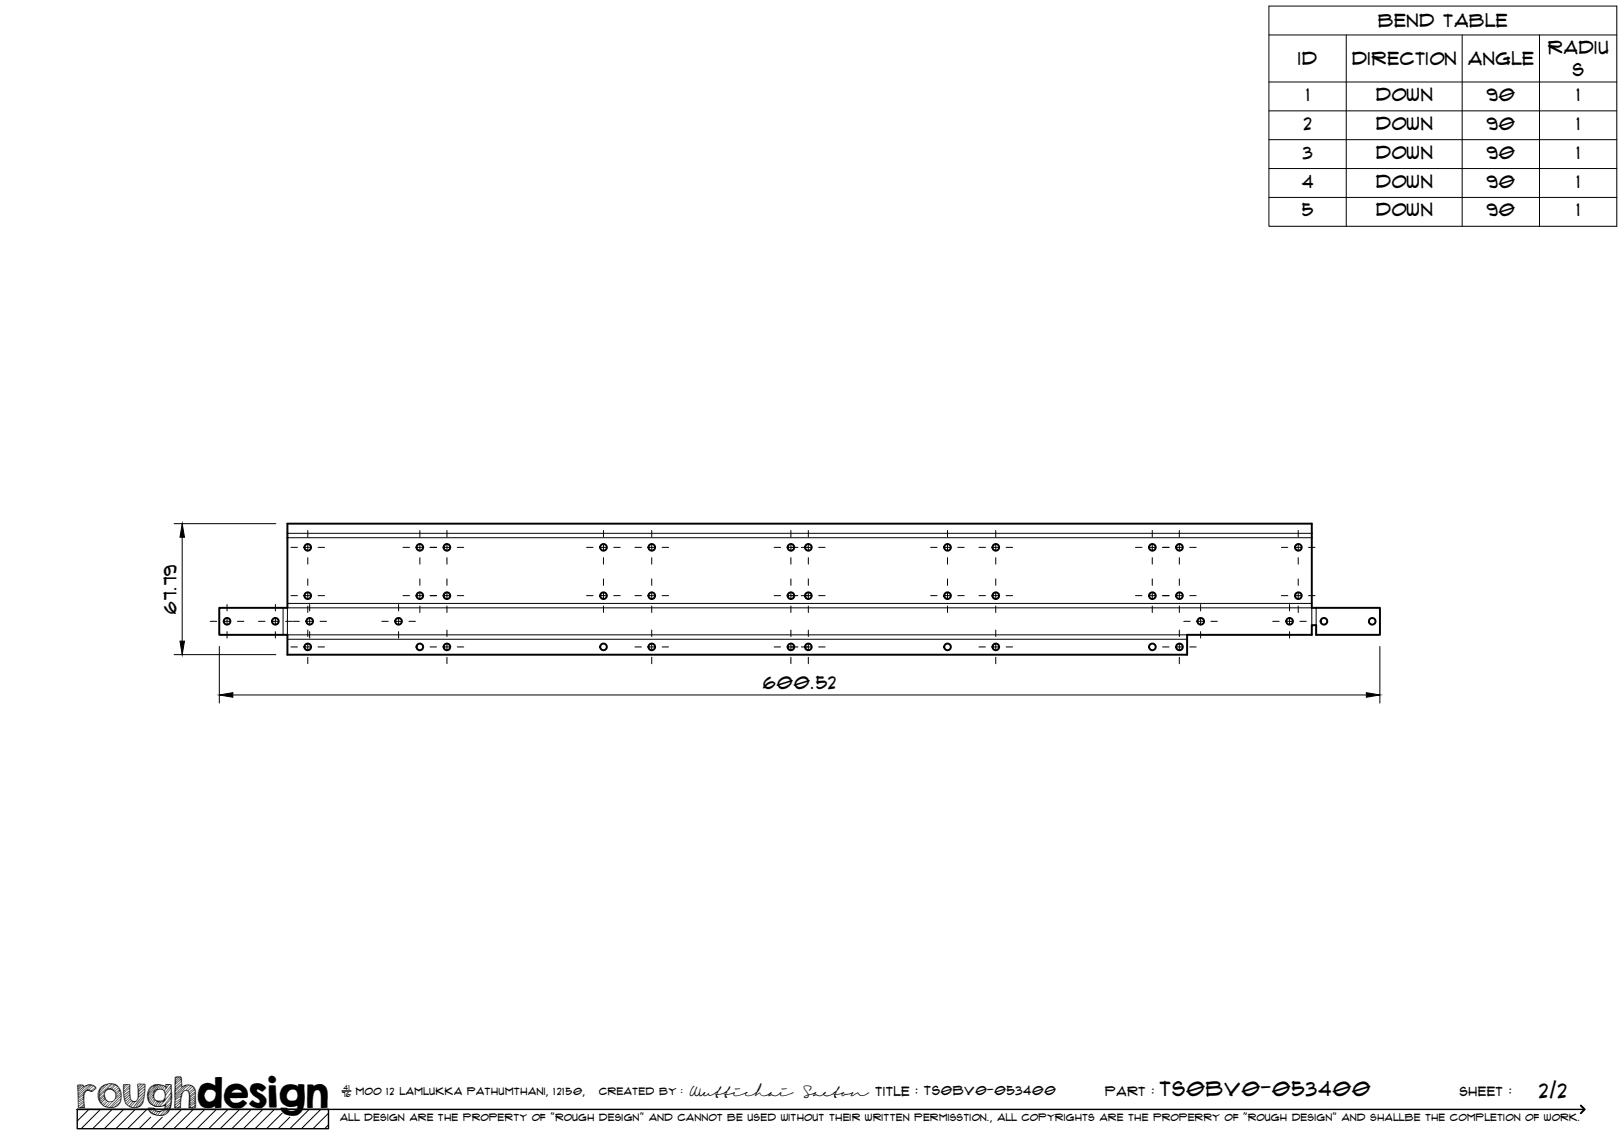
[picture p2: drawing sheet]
<svg xmlns="http://www.w3.org/2000/svg" width="420mm" height="297mm" viewBox="0 0 420 297" stroke-linecap="round" stroke-linejoin="round" font-family="sans-serif">
<!-- layer: Visible -->
<g fill="none" stroke="#000" stroke-width=".51">
<path d="M74.4 135.5h265v21.8h17.6v7h-16.5v-2.5h-1.1v2.5h-32.3v5.1h-232.7v-5.1h-17.7v-7h17.7z"/>
<circle cx="79.6" cy="154.1" r=".86"/>
<circle cx="79.6" cy="141.6" r=".86"/>
<circle cx="108.6" cy="154.1" r=".86"/>
<circle cx="108.6" cy="141.6" r=".86"/>
<circle cx="115.6" cy="154.1" r=".86"/>
<circle cx="115.6" cy="141.6" r=".86"/>
<circle cx="156.1" cy="141.6" r=".86"/>
<circle cx="156.1" cy="154.1" r=".86"/>
<circle cx="168.6" cy="141.6" r=".86"/>
<circle cx="168.6" cy="154.1" r=".86"/>
<circle cx="204.6" cy="141.6" r=".86"/>
<circle cx="204.6" cy="154.1" r=".86"/>
<circle cx="209.1" cy="154.1" r=".86"/>
<circle cx="209.1" cy="141.6" r=".86"/>
<circle cx="245.1" cy="154.1" r=".86"/>
<circle cx="245.1" cy="141.6" r=".86"/>
<circle cx="257.6" cy="141.6" r=".86"/>
<circle cx="257.6" cy="154.1" r=".86"/>
<circle cx="298.1" cy="154.1" r=".86"/>
<circle cx="298.1" cy="141.6" r=".86"/>
<circle cx="305.1" cy="154.1" r=".86"/>
<circle cx="305.1" cy="141.6" r=".86"/>
<circle cx="335.9" cy="154.1" r=".86"/>
<circle cx="335.9" cy="141.6" r=".86"/>
<circle cx="58.7" cy="160.8" r=".86"/>
<circle cx="71.2" cy="160.8" r=".86"/>
<circle cx="79.6" cy="167.4" r=".86"/>
<circle cx="80.1" cy="160.8" r=".86"/>
<circle cx="103.1" cy="160.8" r=".86"/>
<circle cx="108.6" cy="167.4" r=".86"/>
<circle cx="115.6" cy="167.4" r=".86"/>
<circle cx="156.1" cy="167.4" r=".86"/>
<circle cx="168.6" cy="167.4" r=".86"/>
<circle cx="204.6" cy="167.4" r=".86"/>
<circle cx="209.1" cy="167.4" r=".86"/>
<circle cx="245.1" cy="167.4" r=".86"/>
<circle cx="257.6" cy="167.4" r=".86"/>
<circle cx="298.1" cy="167.4" r=".86"/>
<circle cx="305.1" cy="167.4" r=".86"/>
<circle cx="310.7" cy="160.8" r=".86"/>
<circle cx="333.6" cy="160.8" r=".86"/>
<circle cx="342.5" cy="160.8" r=".86"/>
<circle cx="355" cy="160.8" r=".86"/>
</g>
<!-- layer: Visible Narrow -->
<path d="M74.4 139.1h265M74.4 138h265M73.2 157.3v7M74.4 156.1h265M340.5 157.3v4.5M74.4 165.4h232.7M339.4 161.8v-4.5h-265v7h232.7" fill="none" stroke="#000" stroke-width=".26"/>
<!-- layer: TitleBlock -->
<path d="M20 287h65v5h-65zM20 287h390M88.5 282.3h2.3" fill="none" stroke="#000" stroke-width=".36"/>
<path d="M409 286.1l1 .9-1 1" fill="none" stroke="#000" stroke-width=".51"/>
<g fill="none" stroke="#000" stroke-width=".26">
<path d="M23 287l-3 3.1M26 287l-5 5M29 287l-5 5M32 287l-5 5M35 287l-5 5M38 287l-5 5M39 289.1l-3 2.9M42 289.1l-3 2.9M47 287l-5 5M50 287l-5 5M53 287l-5 5M56 287l-5 5"/>
<path d="M59 287l-5 5M62 287l-5 5M65 287l-5 5M68 287l-5 5M71 287l-5 5M73 288l-4 4M75 289.1l-3 2.9M80 287l-5 5M83 287l-5 5M85 288l-4 4M85 291l-1 1"/>
</g>
<!-- layer: Smart Centers -->
<g fill="none" stroke="#000" stroke-width=".26">
<path d="M79.6 137.3v1.6M108.6 137.3v1.6M115.6 137.3v1.6M156.1 137.3v1.6M168.6 137.3v1.6M204.6 137.3v1.6M209.1 137.3v1.6M245.1 137.3v1.6M257.6 137.3v1.6M298.1 137.3v1.6M305.1 137.3v1.6M335.9 137.3v1.6"/>
<path d="M58.7 156.4v1.7M58.7 159.9v1.8M71.2 156.4v1.7M71.2 159.9v1.8M75.3 154.1h1.6M75.3 141.6h1.6M78.7 154.1h1.8M78.7 141.6h1.8M79.6 140.7v1.8M79.6 144.3v1.7M79.6 149.8v1.7M79.6 153.2v1.8"/>
<path d="M79.6 156.8v1.7M80.1 156.4v1.7M80.1 159.9v1.8M82.3 154.1h1.7M82.3 141.6h1.7M103.1 156.4v1.7M103.1 159.9v1.8M104.3 154.1h1.6M104.3 141.6h1.6M107.7 154.1h1.8M107.7 141.6h1.8M108.6 140.7v1.8"/>
<path d="M108.6 144.3v1.7M108.6 149.8v1.7M108.6 153.2v1.8M108.6 156.8v1.7M111.3 154.1h1.7M111.3 141.6h1.7M114.7 154.1h1.8M114.7 141.6h1.8M115.6 140.7v1.8M115.6 144.3v1.7M115.6 149.8v1.7M115.6 153.2v1.8"/>
<path d="M115.6 156.8v1.7M118.3 154.1h1.7M118.3 141.6h1.7M151.8 154.1h1.6M151.8 141.6h1.6M155.2 154.1h1.8M155.2 141.6h1.8M156.1 140.7v1.8M156.1 144.3v1.7M156.1 149.8v1.7M156.1 153.2v1.8M156.1 156.8v1.7"/>
<path d="M158.8 154.1h1.7M158.8 141.6h1.7M164.3 154.1h1.6M164.3 141.6h1.6M167.7 154.1h1.8M167.7 141.6h1.8M168.6 140.7v1.8M168.6 144.3v1.7M168.6 149.8v1.7M168.6 153.2v1.8M168.6 156.8v1.7M171.3 154.1h1.7"/>
<path d="M171.3 141.6h1.7M200.3 154.1h1.7M200.3 141.6h1.7M203.7 154.1h2.7M203.7 141.6h2.7M204.6 140.7v1.8M204.6 144.3v1.7M204.6 149.8v1.7M204.6 153.2v1.8M204.6 156.8v1.7M207.3 154.1h2.7M207.3 141.6h2.7"/>
<path d="M209.1 140.7v1.8M209.1 144.3v1.7M209.1 149.8v1.7M209.1 153.2v1.8M209.1 156.8v1.7M211.8 154.1h1.7M211.8 141.6h1.7M240.8 154.1h1.6M240.8 141.6h1.6M244.2 154.1h1.8M244.2 141.6h1.8M245.1 140.7v1.8"/>
<path d="M245.1 144.3v1.7M245.1 149.8v1.7M245.1 153.2v1.8M245.1 156.8v1.7M247.8 154.1h1.7M247.8 141.6h1.7M253.3 154.1h1.7M253.3 141.6h1.7M256.7 154.1h1.8M256.7 141.6h1.8M257.6 140.7v1.8M257.6 144.3v1.7"/>
<path d="M257.6 149.8v1.7M257.6 153.2v1.8M257.6 156.8v1.7M260.3 154.1h1.7M260.3 141.6h1.7M293.8 154.1h1.6M293.8 141.6h1.6M297.2 154.1h1.8M297.2 141.6h1.8M298.1 140.7v1.8M298.1 144.3v1.7M298.1 149.8v1.7"/>
<path d="M298.1 153.2v1.8M298.1 156.8v1.7M300.8 154.1h1.7M300.8 141.6h1.7M304.2 154.1h1.8M304.2 141.6h1.8M305.1 140.7v1.8M305.1 144.3v1.7M305.1 149.8v1.7M305.1 153.2v1.8M305.1 156.8v1.7M307.8 154.1h1.7"/>
<path d="M307.8 141.6h1.7M310.6 156.4v1.7M310.6 159.9v1.8M331.5 154.1h1.7M331.5 141.6h1.7M333.6 156.4v1.7M333.6 159.9v1.8M335 154.1h1.8M335 141.6h1.8M335.9 140.7v1.8M335.9 144.3v1.7M335.9 149.8v1.7"/>
<path d="M335.9 153.2v1.8M335.9 156.8v1.7M338.5 154.1h1.7M338.5 141.6h1.7M54.4 160.8h1.7M57.8 160.8h1.8M58.7 163.4v1.7M61.4 160.8h1.7M66.9 160.8h1.7M70.4 160.8h1.7M71.2 163.4v1.7M73.9 160.8h1.7"/>
<path d="M75.3 167.4h1.6M75.8 160.8h1.6M78.7 167.4h1.8M79.2 160.8h1.8M79.6 163v1.7M79.6 166.5v1.8M79.6 170.1v1.6M80.1 163.4v1.7M82.3 167.4h1.7M82.8 160.8h1.7M98.8 160.8h1.6M102.2 160.8h1.8"/>
<path d="M103.1 163.4v1.7M105.8 160.8h1.7M111.3 167.4h1.6M114.7 167.4h1.8M115.6 163v1.7M115.6 166.5v1.8M115.6 170.1v1.6M118.3 167.4h1.7M164.3 167.4h1.6M167.7 167.4h1.8M168.6 163v1.7M168.6 166.5v1.8"/>
<path d="M168.6 170.1v1.6M171.3 167.4h1.7M200.3 167.4h1.7M203.7 167.4h2.7M204.6 163v1.7M204.6 166.5v1.8M204.6 170.1v1.6M207.3 167.4h2.7M209.1 163v1.7M209.1 166.5v1.8M209.1 170.1v1.6M211.8 167.4h1.7"/>
<path d="M253.3 167.4h1.7M256.7 167.4h1.8M257.6 163v1.7M257.6 166.5v1.8M257.6 170.1v1.6M260.3 167.4h1.7M300.8 167.4h1.7M304.2 167.4h1.8M305.1 163v1.7M305.1 166.5v1.8M305.1 170.1v1.6M306.3 160.8h1.6"/>
<path d="M307.8 167.4h1.7M309.7 160.8h1.8M310.6 163.4v1.7M313.3 160.8h1.7M329.3 160.8h1.6M332.7 160.8h1.8M333.6 163.4v1.7M336.3 160.8h1.7"/>
</g>
<!-- layer: Bend Tables -->
<path d="M328.3 1.6h90v57h-90zM328.3 9h90M348.3 9v49.6M378.3 9v49.6M398.3 9v49.6M328.3 21.2h90M328.3 28.7h90M328.3 36.1h90M328.3 43.6h90M328.3 51.1h90" fill="none" stroke="#000" stroke-width=".26"/>
<!-- layer: FD_Dimensions -->
<path d="M45 135.5h26.4M47.1 139v26.9M45 169.4h26.4M56.7 167.3v14.6M60.2 179.8h293.3M357 167.3v14.6" fill="none" stroke="#000" stroke-width=".26"/>
<path d="M47.1 135.5l.6 3.5h-1.1zM46.6 165.9h1.1l-.6 3.5zM56.7 179.8l3.5-.6v1.2zM353.5 179.2l3.5 .6-3.5 .6z" fill="#000" stroke="#000" stroke-width=".26"/>
<text font-size="9.7" x="19.9" y="286.8">roughdesign</text>
<g font-size="5.3">
<text x="300.1" y="283.6">TS0BV0-053400</text>
<text x="398.2" y="284">2/2</text>
</g>
<g font-size="4.6">
<text x="356.6" y="7">Bend Table</text>
<text x="335.9" y="16.9">ID</text>
<text x="349.8" y="16.8">Direction</text>
<text x="379.8" y="16.9">Angle</text>
<text x="400.5" y="13.9">Radiu</text>
<text x="406.9" y="19.8">s</text>
<text x="338" y="26.1">1</text>
<text x="356" y="26.1">Down</text>
<text x="384.6" y="26.1">90</text>
<text x="408" y="26.1">1</text>
<text x="337.3" y="33.6">2</text>
<text x="356" y="33.6">Down</text>
<text x="384.6" y="33.6">90</text>
<text x="408" y="33.6">1</text>
<text x="337.1" y="41">3</text>
<text x="356" y="41.1">Down</text>
<text x="384.6" y="41">90</text>
<text x="408" y="41">1</text>
<text x="336.9" y="48.5">4</text>
<text x="356" y="48.5">Down</text>
<text x="384.6" y="48.5">90</text>
<text x="408" y="48.5">1</text>
<text x="336.9" y="56">5</text>
<text x="356" y="56">Down</text>
<text x="384.6" y="56">90</text>
<text x="408" y="56">1</text>
<text x="45.7" y="158.8" transform="rotate(-90 45.7 158.8)">67.79</text>
<text x="197.5" y="178.3">600.52</text>
</g>
<g font-size="3.4">
<text x="178.3" y="283.5">Wuttichai</text>
<text x="208.1" y="283.5">Saeton title : TS0BV0-053400</text>
</g>
<g font-size="3.3">
<text x="286" y="283.5">Part :</text>
<text x="377.7" y="283.5">sheet :</text>
</g>
<g font-size="2.7">
<text x="92.1" y="283.3">moo 12 Lamlukka pathumthani, 12150,</text>
<text x="155" y="283.3">created by :</text>
</g>
<text font-size="2.6" x="88" y="290.1">all design are the property of &quot;rough design&quot; and cannot be used without their written permisstion., all copyrights are the properry of &quot;rough design&quot; and shallbe the completion of work.</text>
<g font-size="1.9">
<text x="88.5" y="283.9">76</text>
<text x="88.9" y="282.1">41</text>
</g>
</svg>
